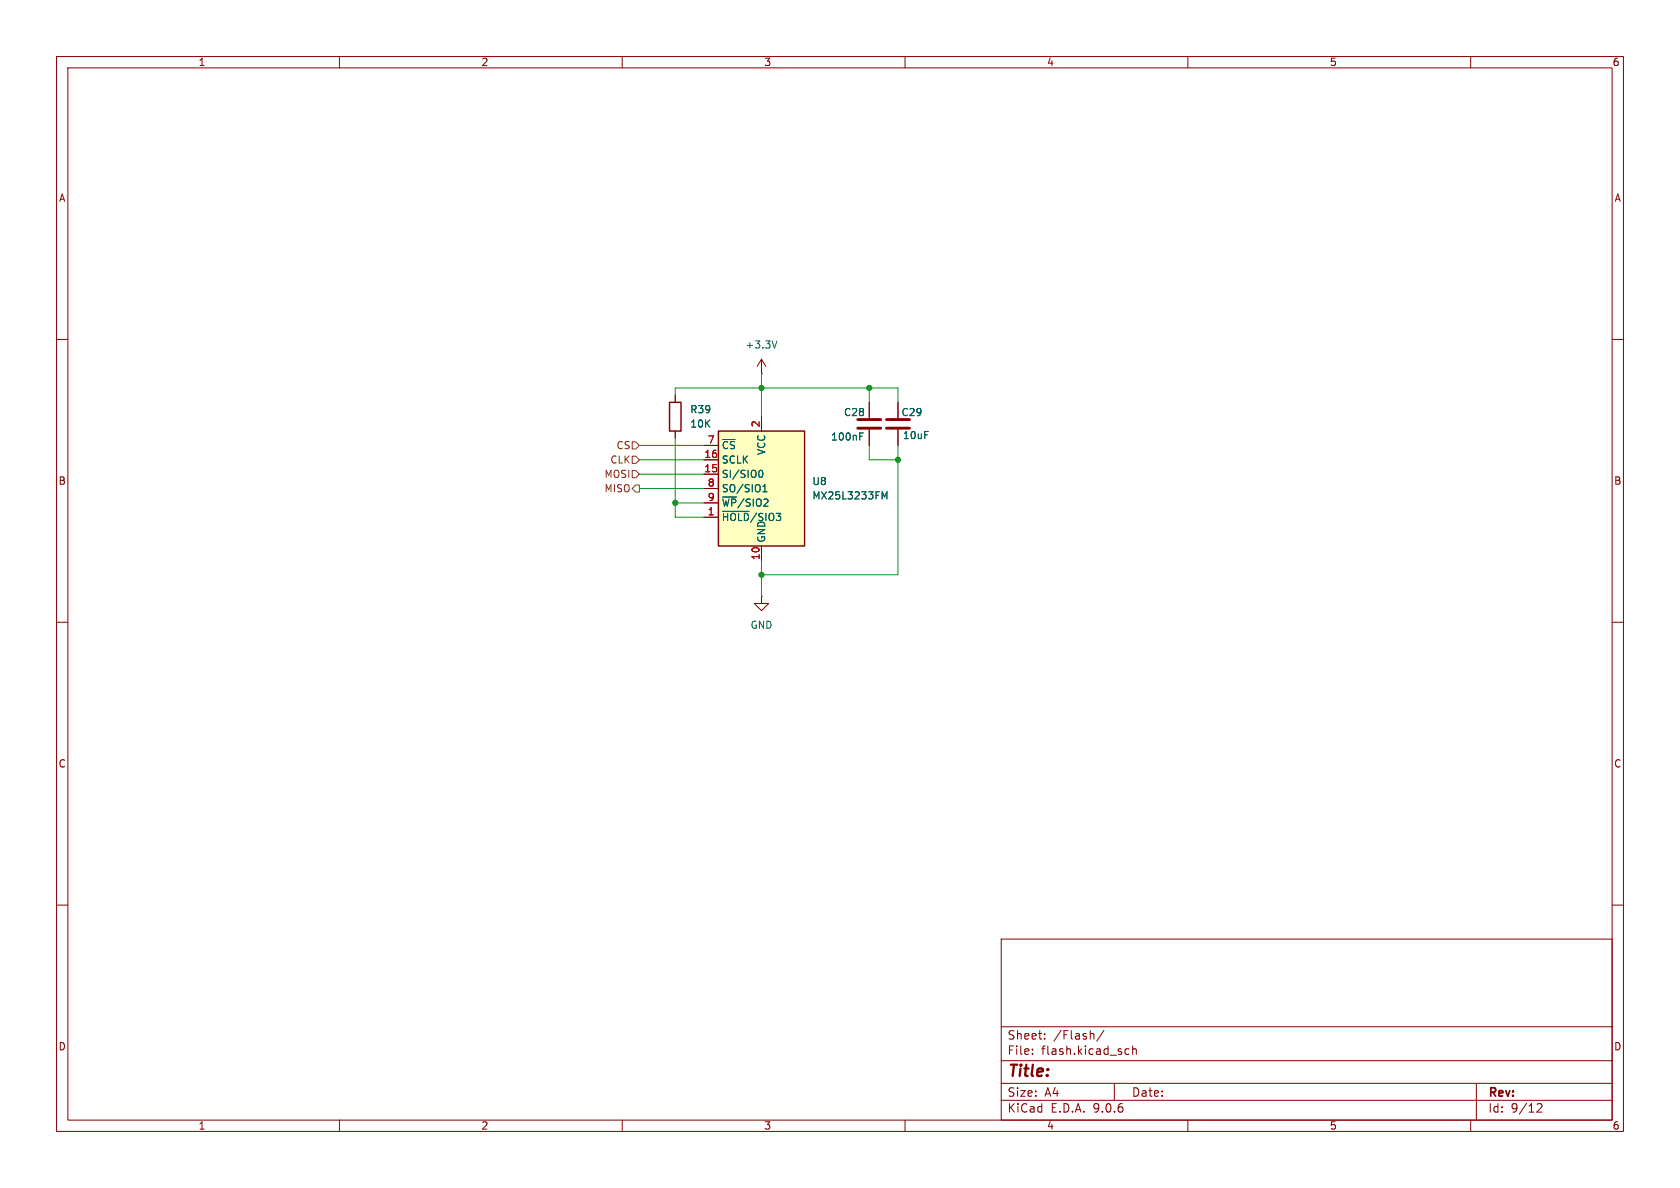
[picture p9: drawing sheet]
(kicad_sch
 (version 20250114)
 (generator "eeschema")
 (generator_version "9.0")
 (paper "A4")
 (lib_symbols
  (symbol "Device:C"
   (pin_numbers (hide yes))
   (pin_names
    (offset 0.254)) (exclude_from_sim no) (in_bom yes) (on_board yes)
   (property "Reference" "C" (at 0.635 2.54 0) (effects (font (size 1.27 1.27)) (justify left)))
   (property "Value" "C" (at 0.635 -2.54 0) (effects (font (size 1.27 1.27)) (justify left)))
   (property "Footprint" "" (at 0.9652 -3.81 0) (effects (font (size 1.27 1.27)) (hide yes)))
   (property "Datasheet" "~" (at 0 0 0) (effects (font (size 1.27 1.27)) (hide yes)))
   (property "Description" "Unpolarized capacitor" (at 0 0 0) (effects (font (size 1.27 1.27)) (hide yes)))
   (symbol "C_0_1"
    (polyline (pts (xy -2.032 0.762) (xy 2.032 0.762)) (stroke (width 0.508) (type default)) (fill (type none)))
    (polyline (pts (xy -2.032 -0.762) (xy 2.032 -0.762)) (stroke (width 0.508) (type default)) (fill (type none))))
   (symbol "C_1_1"
    (pin passive line (at 0 3.81 270) (length 2.794) (name "~" (effects (font (size 1.27 1.27)))) (number "1" (effects (font (size 1.27 1.27)))))
    (pin passive line (at 0 -3.81 90) (length 2.794) (name "~" (effects (font (size 1.27 1.27)))) (number "2" (effects (font (size 1.27 1.27))))))
   (embedded_fonts no))
  (symbol "Device:R"
   (pin_numbers (hide yes))
   (pin_names
    (offset 0)) (exclude_from_sim no) (in_bom yes) (on_board yes)
   (property "Reference" "R" (at 2.032 0 90) (effects (font (size 1.27 1.27))))
   (property "Value" "R" (at 0 0 90) (effects (font (size 1.27 1.27))))
   (property "Footprint" "" (at -1.778 0 90) (effects (font (size 1.27 1.27)) (hide yes)))
   (property "Datasheet" "~" (at 0 0 0) (effects (font (size 1.27 1.27)) (hide yes)))
   (property "Description" "Resistor" (at 0 0 0) (effects (font (size 1.27 1.27)) (hide yes)))
   (symbol "R_0_1"
    (rectangle (start -1.016 -2.54) (end 1.016 2.54) (stroke (width 0.254) (type default)) (fill (type none))))
   (symbol "R_1_1"
    (pin passive line (at 0 3.81 270) (length 1.27) (name "~" (effects (font (size 1.27 1.27)))) (number "1" (effects (font (size 1.27 1.27)))))
    (pin passive line (at 0 -3.81 90) (length 1.27) (name "~" (effects (font (size 1.27 1.27)))) (number "2" (effects (font (size 1.27 1.27))))))
   (embedded_fonts no))
  (symbol "Memory_Flash:MX25L3233FM" (exclude_from_sim no) (in_bom yes) (on_board yes)
   (property "Reference" "U" (at -6.35 11.43 0) (effects (font (size 1.27 1.27))))
   (property "Value" "MX25L3233FM" (at 10.16 11.43 0) (effects (font (size 1.27 1.27))))
   (property "Footprint" "Package_SO:SOIC-16W_7.5x10.3mm_P1.27mm" (at 0 -15.24 0) (effects (font (size 1.27 1.27)) (hide yes)))
   (property "Datasheet" "https://www.macronix.com/Lists/Datasheet/Attachments/8377/MX25L3233F,%203V,%2032Mb,%20v1.1.pdf" (at 0 -17.78 0) (effects (font (size 1.27 1.27)) (hide yes)))
   (property "Description" "32-Mbit, 3V (2.65V-3.6V) SPI Serial Flash Memory, SOIC-16" (at 0 0 0) (effects (font (size 1.27 1.27)) (hide yes)))
   (symbol "MX25L3233FM_0_1"
    (rectangle (start -7.62 10.16) (end 7.62 -10.16) (stroke (width 0.254) (type default)) (fill (type background))))
   (symbol "MX25L3233FM_1_1"
    (pin input line (at -10.16 7.62 0) (length 2.54) (name "~{CS}" (effects (font (size 1.27 1.27)))) (number "7" (effects (font (size 1.27 1.27)))))
    (pin input line (at -10.16 5.08 0) (length 2.54) (name "SCLK" (effects (font (size 1.27 1.27)))) (number "16" (effects (font (size 1.27 1.27)))))
    (pin bidirectional line (at -10.16 2.54 0) (length 2.54) (name "SI/SIO0" (effects (font (size 1.27 1.27)))) (number "15" (effects (font (size 1.27 1.27)))))
    (pin bidirectional line (at -10.16 0 0) (length 2.54) (name "SO/SIO1" (effects (font (size 1.27 1.27)))) (number "8" (effects (font (size 1.27 1.27)))))
    (pin bidirectional line (at -10.16 -2.54 0) (length 2.54) (name "~{WP}/SIO2" (effects (font (size 1.27 1.27)))) (number "9" (effects (font (size 1.27 1.27)))))
    (pin bidirectional line (at -10.16 -5.08 0) (length 2.54) (name "~{HOLD}/SIO3" (effects (font (size 1.27 1.27)))) (number "1" (effects (font (size 1.27 1.27)))))
    (pin power_in line (at 0 12.7 270) (length 2.54) (name "VCC" (effects (font (size 1.27 1.27)))) (number "2" (effects (font (size 1.27 1.27)))))
    (pin power_in line (at 0 -12.7 90) (length 2.54) (name "GND" (effects (font (size 1.27 1.27)))) (number "10" (effects (font (size 1.27 1.27))))))
   (embedded_fonts no))
  (symbol "power:+3.3V"
   (power)
   (pin_numbers (hide yes))
   (pin_names
    (offset 0) (hide yes)) (exclude_from_sim no) (in_bom yes) (on_board yes)
   (property "Reference" "#PWR" (at 0 -3.81 0) (effects (font (size 1.27 1.27)) (hide yes)))
   (property "Value" "+3.3V" (at 0 3.556 0) (effects (font (size 1.27 1.27))))
   (property "Footprint" "" (at 0 0 0) (effects (font (size 1.27 1.27)) (hide yes)))
   (property "Datasheet" "" (at 0 0 0) (effects (font (size 1.27 1.27)) (hide yes)))
   (property "Description" "Power symbol creates a global label with name \"+3.3V\"" (at 0 0 0) (effects (font (size 1.27 1.27)) (hide yes)))
   (symbol "+3.3V_0_1"
    (polyline (pts (xy -0.762 1.27) (xy 0 2.54)) (stroke (width 0) (type default)) (fill (type none)))
    (polyline (pts (xy 0 2.54) (xy 0.762 1.27)) (stroke (width 0) (type default)) (fill (type none)))
    (polyline (pts (xy 0 0) (xy 0 2.54)) (stroke (width 0) (type default)) (fill (type none))))
   (symbol "+3.3V_1_1"
    (pin power_in line (at 0 0 90) (length 0) (name "~" (effects (font (size 1.27 1.27)))) (number "1" (effects (font (size 1.27 1.27))))))
   (embedded_fonts no))
  (symbol "power:GND"
   (power)
   (pin_numbers (hide yes))
   (pin_names
    (offset 0) (hide yes)) (exclude_from_sim no) (in_bom yes) (on_board yes)
   (property "Reference" "#PWR" (at 0 -6.35 0) (effects (font (size 1.27 1.27)) (hide yes)))
   (property "Value" "GND" (at 0 -3.81 0) (effects (font (size 1.27 1.27))))
   (property "Footprint" "" (at 0 0 0) (effects (font (size 1.27 1.27)) (hide yes)))
   (property "Datasheet" "" (at 0 0 0) (effects (font (size 1.27 1.27)) (hide yes)))
   (property "Description" "Power symbol creates a global label with name \"GND\" , ground" (at 0 0 0) (effects (font (size 1.27 1.27)) (hide yes)))
   (symbol "GND_0_1"
    (polyline (pts (xy 0 0) (xy 0 -1.27) (xy 1.27 -1.27) (xy 0 -2.54) (xy -1.27 -1.27) (xy 0 -1.27)) (stroke (width 0) (type default)) (fill (type none))))
   (symbol "GND_1_1"
    (pin power_in line (at 0 0 270) (length 0) (name "~" (effects (font (size 1.27 1.27)))) (number "1" (effects (font (size 1.27 1.27))))))
   (embedded_fonts no)))
 (junction
  (at 158.75 81.28)
  (diameter 0)
  (color 0 0 0 0))
 (junction
  (at 134.62 101.6)
  (diameter 0)
  (color 0 0 0 0))
 (junction
  (at 153.67 68.58)
  (diameter 0)
  (color 0 0 0 0))
 (junction
  (at 134.62 68.58)
  (diameter 0)
  (color 0 0 0 0))
 (junction
  (at 119.38 88.9)
  (diameter 0)
  (color 0 0 0 0))
 (wire
  (pts (xy 113.03 78.74) (xy 124.46 78.74))
  (stroke (width 0) (type default)))
 (wire
  (pts (xy 134.62 68.58) (xy 153.67 68.58))
  (stroke (width 0) (type default)))
 (wire
  (pts (xy 134.62 101.6) (xy 134.62 105.41))
  (stroke (width 0) (type default)))
 (wire
  (pts (xy 119.38 69.85) (xy 119.38 68.58))
  (stroke (width 0) (type default)))
 (wire
  (pts (xy 113.03 86.36) (xy 124.46 86.36))
  (stroke (width 0) (type default)))
 (wire
  (pts (xy 134.62 101.6) (xy 158.75 101.6))
  (stroke (width 0) (type default)))
 (wire
  (pts (xy 113.03 81.28) (xy 124.46 81.28))
  (stroke (width 0) (type default)))
 (wire
  (pts (xy 158.75 81.28) (xy 158.75 78.74))
  (stroke (width 0) (type default)))
 (wire
  (pts (xy 134.62 66.04) (xy 134.62 68.58))
  (stroke (width 0) (type default)))
 (wire
  (pts (xy 158.75 101.6) (xy 158.75 81.28))
  (stroke (width 0) (type default)))
 (wire
  (pts (xy 134.62 99.06) (xy 134.62 101.6))
  (stroke (width 0) (type default)))
 (wire
  (pts (xy 134.62 68.58) (xy 134.62 73.66))
  (stroke (width 0) (type default)))
 (wire
  (pts (xy 124.46 91.44) (xy 119.38 91.44))
  (stroke (width 0) (type default)))
 (wire
  (pts (xy 153.67 68.58) (xy 158.75 68.58))
  (stroke (width 0) (type default)))
 (wire
  (pts (xy 119.38 91.44) (xy 119.38 88.9))
  (stroke (width 0) (type default)))
 (wire
  (pts (xy 119.38 77.47) (xy 119.38 88.9))
  (stroke (width 0) (type default)))
 (wire
  (pts (xy 119.38 88.9) (xy 124.46 88.9))
  (stroke (width 0) (type default)))
 (wire
  (pts (xy 153.67 68.58) (xy 153.67 71.12))
  (stroke (width 0) (type default)))
 (wire
  (pts (xy 158.75 68.58) (xy 158.75 71.12))
  (stroke (width 0) (type default)))
 (wire
  (pts (xy 119.38 68.58) (xy 134.62 68.58))
  (stroke (width 0) (type default)))
 (wire
  (pts (xy 153.67 81.28) (xy 158.75 81.28))
  (stroke (width 0) (type default)))
 (wire
  (pts (xy 153.67 78.74) (xy 153.67 81.28))
  (stroke (width 0) (type default)))
 (wire
  (pts (xy 113.03 83.82) (xy 124.46 83.82))
  (stroke (width 0) (type default)))
 (hierarchical_label "MOSI"
  (shape input)
  (at 113.03 83.82 180)
  (effects (font (size 1.27 1.27)) (justify right)))
 (hierarchical_label "CS"
  (shape input)
  (at 113.03 78.74 180)
  (effects (font (size 1.27 1.27)) (justify right)))
 (hierarchical_label "MISO"
  (shape output)
  (at 113.03 86.36 180)
  (effects (font (size 1.27 1.27)) (justify right)))
 (hierarchical_label "CLK"
  (shape input)
  (at 113.03 81.28 180)
  (effects (font (size 1.27 1.27)) (justify right)))
 (symbol
  (lib_id "power:+3.3V")
  (at 134.62 66.04 0)
  (unit 1)
  (exclude_from_sim no)
  (in_bom yes)
  (on_board yes)
  (dnp no)
  (fields_autoplaced yes)
  (property "Reference" "#PWR026" (at 134.62 69.85 0) (effects (font (size 1.27 1.27)) (hide yes)))
  (property "Value" "+3.3V" (at 134.62 60.96 0) (effects (font (size 1.27 1.27))))
  (property "Footprint" "" (at 134.62 66.04 0) (effects (font (size 1.27 1.27)) (hide yes)))
  (property "Datasheet" "" (at 134.62 66.04 0) (effects (font (size 1.27 1.27)) (hide yes)))
  (property "Description" "Power symbol creates a global label with name \"+3.3V\"" (at 134.62 66.04 0) (effects (font (size 1.27 1.27)) (hide yes)))
  (pin "1"))
 (symbol
  (lib_id "Memory_Flash:MX25L3233FM")
  (at 134.62 86.36 0)
  (unit 1)
  (exclude_from_sim no)
  (in_bom yes)
  (on_board yes)
  (dnp no)
  (fields_autoplaced yes)
  (property "Reference" "U8" (at 143.51 85.0899 0) (effects (font (size 1.27 1.27)) (justify left)))
  (property "Value" "MX25L3233FM" (at 143.51 87.6299 0) (effects (font (size 1.27 1.27)) (justify left)))
  (property "Footprint" "Package_SO:SOIC-16W_7.5x10.3mm_P1.27mm" (at 134.62 101.6 0) (effects (font (size 1.27 1.27)) (hide yes)))
  (property "Datasheet" "https://www.macronix.com/Lists/Datasheet/Attachments/8377/MX25L3233F,%203V,%2032Mb,%20v1.1.pdf" (at 134.62 104.14 0) (effects (font (size 1.27 1.27)) (hide yes)))
  (property "Description" "32-Mbit, 3V (2.65V-3.6V) SPI Serial Flash Memory, SOIC-16" (at 134.62 86.36 0) (effects (font (size 1.27 1.27)) (hide yes)))
  (pin "2")
  (pin "7")
  (pin "8")
  (pin "15")
  (pin "9")
  (pin "10")
  (pin "16")
  (pin "1"))
 (symbol
  (lib_id "Device:R")
  (at 119.38 73.66 0)
  (unit 1)
  (exclude_from_sim no)
  (in_bom yes)
  (on_board yes)
  (dnp no)
  (fields_autoplaced yes)
  (property "Reference" "R39" (at 121.92 72.3899 0) (effects (font (size 1.27 1.27)) (justify left)))
  (property "Value" "10K" (at 121.92 74.9299 0) (effects (font (size 1.27 1.27)) (justify left)))
  (property "Footprint" "Resistor_SMD:R_0603_1608Metric_Pad0.98x0.95mm_HandSolder" (at 117.602 73.66 90) (effects (font (size 1.27 1.27)) (hide yes)))
  (property "Datasheet" "~" (at 119.38 73.66 0) (effects (font (size 1.27 1.27)) (hide yes)))
  (property "Description" "Resistor" (at 119.38 73.66 0) (effects (font (size 1.27 1.27)) (hide yes)))
  (pin "2")
  (pin "1"))
 (symbol
  (lib_id "power:GND")
  (at 134.62 105.41 0)
  (unit 1)
  (exclude_from_sim no)
  (in_bom yes)
  (on_board yes)
  (dnp no)
  (fields_autoplaced yes)
  (property "Reference" "#PWR027" (at 134.62 111.76 0) (effects (font (size 1.27 1.27)) (hide yes)))
  (property "Value" "GND" (at 134.62 110.49 0) (effects (font (size 1.27 1.27))))
  (property "Footprint" "" (at 134.62 105.41 0) (effects (font (size 1.27 1.27)) (hide yes)))
  (property "Datasheet" "" (at 134.62 105.41 0) (effects (font (size 1.27 1.27)) (hide yes)))
  (property "Description" "Power symbol creates a global label with name \"GND\" , ground" (at 134.62 105.41 0) (effects (font (size 1.27 1.27)) (hide yes)))
  (pin "1"))
 (symbol
  (lib_id "Device:C")
  (at 158.75 74.93 0)
  (unit 1)
  (exclude_from_sim no)
  (in_bom yes)
  (on_board yes)
  (dnp no)
  (property "Reference" "C29" (at 159.258 72.898 0) (effects (font (size 1.27 1.27)) (justify left)))
  (property "Value" "10uF" (at 159.512 76.962 0) (effects (font (size 1.27 1.27)) (justify left)))
  (property "Footprint" "Capacitor_SMD:C_0603_1608Metric_Pad1.08x0.95mm_HandSolder" (at 159.7152 78.74 0) (effects (font (size 1.27 1.27)) (hide yes)))
  (property "Datasheet" "~" (at 158.75 74.93 0) (effects (font (size 1.27 1.27)) (hide yes)))
  (property "Description" "Unpolarized capacitor" (at 158.75 74.93 0) (effects (font (size 1.27 1.27)) (hide yes)))
  (pin "1")
  (pin "2"))
 (symbol
  (lib_id "Device:C")
  (at 153.67 74.93 0)
  (unit 1)
  (exclude_from_sim no)
  (in_bom yes)
  (on_board yes)
  (dnp no)
  (property "Reference" "C28" (at 149.098 72.898 0) (effects (font (size 1.27 1.27)) (justify left)))
  (property "Value" "100nF" (at 146.812 77.216 0) (effects (font (size 1.27 1.27)) (justify left)))
  (property "Footprint" "Capacitor_SMD:C_0603_1608Metric_Pad1.08x0.95mm_HandSolder" (at 154.6352 78.74 0) (effects (font (size 1.27 1.27)) (hide yes)))
  (property "Datasheet" "~" (at 153.67 74.93 0) (effects (font (size 1.27 1.27)) (hide yes)))
  (property "Description" "Unpolarized capacitor" (at 153.67 74.93 0) (effects (font (size 1.27 1.27)) (hide yes)))
  (pin "2")
  (pin "1")))
